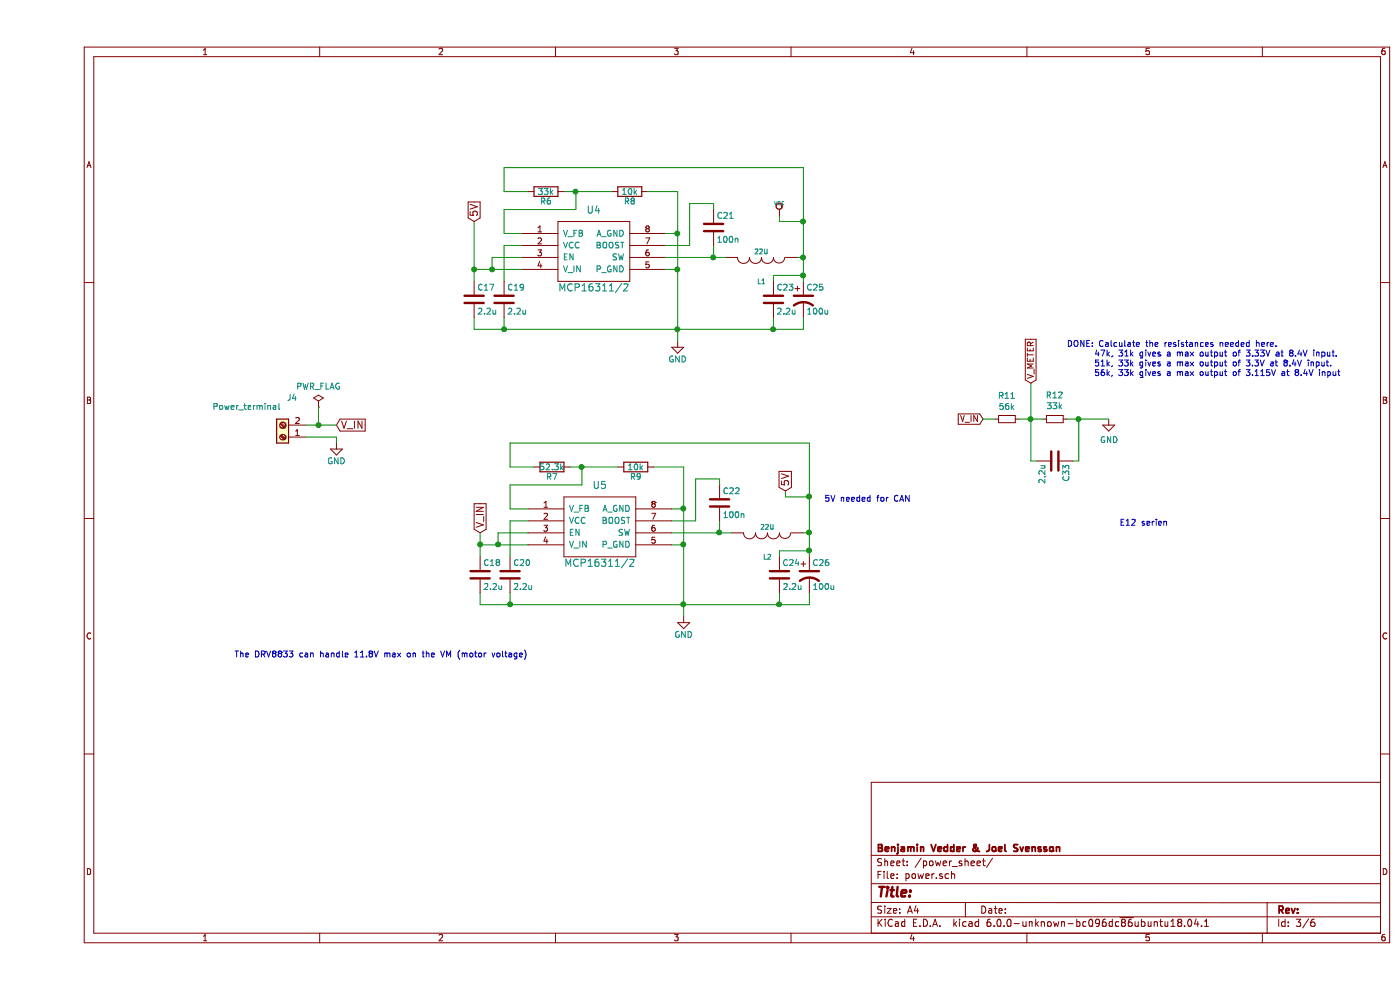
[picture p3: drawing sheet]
EESchema Schematic File Version 5
LIBS:robot_pcb0-cache
EELAYER 29 0
EELAYER END
$Descr A4 11693 8268
encoding utf-8
Sheet 3 6
Title ""
Date ""
Rev ""
Comp "Benjamin Vedder & Joel Svensson"
Comment1 ""
Comment2 ""
Comment3 ""
Comment4 ""
$EndDescr
$Comp
L robot_pcb0-rescue:MCP16311_2-RESCUE-RCCAR_IF_Board_GPS-RCCAR_IF_Board_GPS-rescue-uwb_pcb-rescue U5
U 1 1
P 4700 4400
F 0 "U5" H 4700 4750 60  0000 C CNN
F 1 "MCP16311/2" H 4700 4100 60  0000 C CNN
F 2 "Package_SO:MSOP-8_3x3mm_P0.65mm" H 4750 4400 60  0001 C CNN
F 3 "" H 4750 4400 60  0000 C CNN
	1    4700 4400
	1    0    0    -1  
$EndComp
$Comp
L robot_pcb0-rescue:INDUCTOR-crf_1 L2
U 1 1
P 6100 4450
F 0 "L2" V 6300 4450 40  0000 C CNN
F 1 "22U" V 6050 4450 40  0000 C CNN
F 2 "Inductor_SMD:L_Taiyo-Yuden_MD-5050" H 6100 4450 60  0001 C CNN
F 3 "" H 6100 4450 60  0000 C CNN
	1    6100 4450
	0    1    1    0   
$EndComp
Wire Wire Line
	6450 4600 6200 4600
Wire Wire Line
	6200 4600 6200 4650
Wire Wire Line
	6200 5050 6200 4950
Wire Wire Line
	6450 5050 6450 4950
Connection ~ 5400 5050
Wire Wire Line
	3950 4350 3950 4650
Connection ~ 4550 3900
Wire Wire Line
	4550 4050 4550 3900
Wire Wire Line
	3950 4050 4550 4050
Wire Wire Line
	3950 4050 3950 4250
Wire Wire Line
	3950 4250 4100 4250
Connection ~ 5400 4250
Wire Wire Line
	5150 3900 5400 3900
Wire Wire Line
	5400 4550 5300 4550
Wire Wire Line
	5400 3900 5400 4250
Wire Wire Line
	5300 4250 5400 4250
Connection ~ 6450 4450
Wire Wire Line
	3950 3900 4150 3900
Wire Wire Line
	3950 3700 3950 3900
Wire Wire Line
	6450 3700 3950 3700
Wire Wire Line
	4450 3900 4550 3900
Wire Wire Line
	5700 4000 5700 4050
Wire Wire Line
	5500 4000 5700 4000
Wire Wire Line
	5500 4350 5500 4000
Wire Wire Line
	5300 4350 5500 4350
Wire Wire Line
	6400 4450 6450 4450
Wire Wire Line
	5700 4350 5700 4450
Wire Wire Line
	5300 4450 5700 4450
Wire Wire Line
	3950 4950 3950 5050
Wire Wire Line
	3700 4950 3700 5050
Wire Wire Line
	3700 4450 3700 4550
Wire Wire Line
	6250 4100 6250 4150
Wire Wire Line
	6250 4150 6450 4150
Wire Wire Line
	4100 4450 3850 4450
Wire Wire Line
	3850 4450 3850 4550
$Comp
L robot_pcb0-rescue:C-RESCUE-RCCAR_IF_Board_GPS-RCCAR_IF_Board_GPS-rescue-uwb_pcb-rescue C18
U 1 1
P 3700 4800
F 0 "C18" H 3725 4900 50  0000 L CNN
F 1 "2.2u" H 3725 4700 50  0000 L CNN
F 2 "Capacitor_SMD:C_0603_1608Metric" H 3738 4650 30  0001 C CNN
F 3 "" H 3700 4800 60  0000 C CNN
	1    3700 4800
	1    0    0    -1  
$EndComp
$Comp
L robot_pcb0-rescue:C-RESCUE-RCCAR_IF_Board_GPS-RCCAR_IF_Board_GPS-rescue-uwb_pcb-rescue C20
U 1 1
P 3950 4800
F 0 "C20" H 3975 4900 50  0000 L CNN
F 1 "2.2u" H 3975 4700 50  0000 L CNN
F 2 "Capacitor_SMD:C_0603_1608Metric" H 3988 4650 30  0001 C CNN
F 3 "" H 3950 4800 60  0000 C CNN
	1    3950 4800
	1    0    0    -1  
$EndComp
$Comp
L robot_pcb0-rescue:C-RESCUE-RCCAR_IF_Board_GPS-RCCAR_IF_Board_GPS-rescue-uwb_pcb-rescue C24
U 1 1
P 6200 4800
F 0 "C24" H 6225 4900 50  0000 L CNN
F 1 "2.2u" H 6225 4700 50  0000 L CNN
F 2 "Capacitor_SMD:C_0603_1608Metric" H 6238 4650 30  0001 C CNN
F 3 "" H 6200 4800 60  0000 C CNN
	1    6200 4800
	1    0    0    -1  
$EndComp
$Comp
L robot_pcb0-rescue:CP1-RESCUE-RCCAR_IF_Board_GPS-RCCAR_IF_Board_GPS-rescue-uwb_pcb-rescue C26
U 1 1
P 6450 4800
F 0 "C26" H 6475 4900 50  0000 L CNN
F 1 "100u" H 6475 4700 50  0000 L CNN
F 2 "Capacitor_Tantalum_SMD:CP_EIA-3528-12_Kemet-T" H 6450 4800 60  0001 C CNN
F 3 "" H 6450 4800 60  0000 C CNN
	1    6450 4800
	1    0    0    -1  
$EndComp
$Comp
L robot_pcb0-rescue:C-RESCUE-RCCAR_IF_Board_GPS-RCCAR_IF_Board_GPS-rescue-uwb_pcb-rescue C22
U 1 1
P 5700 4200
F 0 "C22" H 5725 4300 50  0000 L CNN
F 1 "100n" H 5725 4100 50  0000 L CNN
F 2 "Capacitor_SMD:C_0603_1608Metric" H 5738 4050 30  0001 C CNN
F 3 "" H 5700 4200 60  0000 C CNN
	1    5700 4200
	1    0    0    -1  
$EndComp
$Comp
L robot_pcb0-rescue:R-RESCUE-RCCAR_IF_Board_GPS-RCCAR_IF_Board_GPS-rescue-uwb_pcb-rescue R9
U 1 1
P 5000 3900
F 0 "R9" V 5080 3900 50  0000 C CNN
F 1 "10k" V 5000 3900 50  0000 C CNN
F 2 "Resistor_SMD:R_0603_1608Metric" V 4930 3900 30  0001 C CNN
F 3 "" H 5000 3900 30  0000 C CNN
	1    5000 3900
	0    1    1    0   
$EndComp
$Comp
L robot_pcb0-rescue:R-RESCUE-RCCAR_IF_Board_GPS-RCCAR_IF_Board_GPS-rescue-uwb_pcb-rescue R7
U 1 1
P 4300 3900
F 0 "R7" V 4380 3900 50  0000 C CNN
F 1 "52.3k" V 4300 3900 50  0000 C CNN
F 2 "Resistor_SMD:R_0603_1608Metric" V 4230 3900 30  0001 C CNN
F 3 "" H 4300 3900 30  0000 C CNN
	1    4300 3900
	0    1    1    0   
$EndComp
Wire Wire Line
	5400 5050 5400 5150
Wire Wire Line
	4550 3900 4850 3900
Wire Wire Line
	5400 4250 5400 4550
Wire Wire Line
	5400 4550 5400 5050
Wire Wire Line
	5700 4450 5800 4450
Wire Wire Line
	3700 4550 3700 4650
Text GLabel 6250 4100 1    60   Input ~ 0
5V
Wire Wire Line
	4100 4350 3950 4350
Wire Wire Line
	5400 5050 6200 5050
Wire Wire Line
	6200 5050 6450 5050
Connection ~ 3950 5050
Wire Wire Line
	3950 5050 5400 5050
Wire Wire Line
	3700 5050 3950 5050
Connection ~ 6200 5050
Wire Wire Line
	6450 4450 6450 4600
Wire Wire Line
	6450 4600 6450 4650
Connection ~ 6450 4150
Wire Wire Line
	6450 4150 6450 4450
Wire Wire Line
	6450 3700 6450 4150
Connection ~ 6450 4600
Connection ~ 3850 4550
Connection ~ 3700 4550
Wire Wire Line
	3850 4550 4100 4550
Wire Wire Line
	3700 4550 3850 4550
Connection ~ 5700 4450
Connection ~ 5400 4550
$Comp
L robot_pcb0-rescue:MCP16311_2-RESCUE-RCCAR_IF_Board_GPS-RCCAR_IF_Board_GPS-rescue-uwb_pcb-rescue U4
U 1 1
P 4650 2100
F 0 "U4" H 4650 2450 60  0000 C CNN
F 1 "MCP16311/2" H 4650 1800 60  0000 C CNN
F 2 "Package_SO:MSOP-8_3x3mm_P0.65mm" H 4700 2100 60  0001 C CNN
F 3 "" H 4700 2100 60  0000 C CNN
	1    4650 2100
	1    0    0    -1  
$EndComp
$Comp
L robot_pcb0-rescue:INDUCTOR-crf_1 L1
U 1 1
P 6050 2150
F 0 "L1" V 6250 2150 40  0000 C CNN
F 1 "22U" V 6000 2150 40  0000 C CNN
F 2 "Inductor_SMD:L_Taiyo-Yuden_MD-5050" H 6050 2150 60  0001 C CNN
F 3 "" H 6050 2150 60  0000 C CNN
	1    6050 2150
	0    1    1    0   
$EndComp
Wire Wire Line
	6400 2300 6150 2300
Wire Wire Line
	6150 2300 6150 2350
Wire Wire Line
	6150 2750 6150 2650
Wire Wire Line
	6400 2750 6400 2650
Connection ~ 5350 2750
Wire Wire Line
	3900 2050 3900 2350
Wire Wire Line
	4050 2050 3900 2050
Connection ~ 4500 1600
Wire Wire Line
	4500 1750 4500 1600
Wire Wire Line
	3900 1750 4500 1750
Wire Wire Line
	3900 1750 3900 1950
Wire Wire Line
	3900 1950 4050 1950
Wire Wire Line
	5350 2250 5250 2250
Wire Wire Line
	5250 1950 5350 1950
Connection ~ 6400 2150
Wire Wire Line
	3900 1600 4100 1600
Wire Wire Line
	3900 1400 3900 1600
Wire Wire Line
	6400 1400 6400 1850
Wire Wire Line
	4400 1600 4500 1600
Wire Wire Line
	5650 1700 5650 1750
Wire Wire Line
	5450 2050 5450 1700
Wire Wire Line
	5250 2050 5450 2050
Wire Wire Line
	6350 2150 6400 2150
Wire Wire Line
	5650 2050 5650 2150
Wire Wire Line
	5250 2150 5650 2150
Wire Wire Line
	3900 2650 3900 2750
Wire Wire Line
	3650 2650 3650 2750
Wire Wire Line
	3650 2250 3800 2250
Connection ~ 3650 2250
Wire Wire Line
	6200 1800 6200 1850
Wire Wire Line
	6200 1850 6400 1850
Connection ~ 6400 1850
Wire Wire Line
	4050 2150 3800 2150
Wire Wire Line
	3800 2150 3800 2250
Connection ~ 3800 2250
$Comp
L robot_pcb0-rescue:C-RESCUE-RCCAR_IF_Board_GPS-RCCAR_IF_Board_GPS-rescue-uwb_pcb-rescue C17
U 1 1
P 3650 2500
F 0 "C17" H 3675 2600 50  0000 L CNN
F 1 "2.2u" H 3675 2400 50  0000 L CNN
F 2 "Capacitor_SMD:C_0603_1608Metric" H 3688 2350 30  0001 C CNN
F 3 "" H 3650 2500 60  0000 C CNN
	1    3650 2500
	1    0    0    -1  
$EndComp
$Comp
L robot_pcb0-rescue:C-RESCUE-RCCAR_IF_Board_GPS-RCCAR_IF_Board_GPS-rescue-uwb_pcb-rescue C19
U 1 1
P 3900 2500
F 0 "C19" H 3925 2600 50  0000 L CNN
F 1 "2.2u" H 3925 2400 50  0000 L CNN
F 2 "Capacitor_SMD:C_0603_1608Metric" H 3938 2350 30  0001 C CNN
F 3 "" H 3900 2500 60  0000 C CNN
	1    3900 2500
	1    0    0    -1  
$EndComp
$Comp
L robot_pcb0-rescue:C-RESCUE-RCCAR_IF_Board_GPS-RCCAR_IF_Board_GPS-rescue-uwb_pcb-rescue C23
U 1 1
P 6150 2500
F 0 "C23" H 6175 2600 50  0000 L CNN
F 1 "2.2u" H 6175 2400 50  0000 L CNN
F 2 "Capacitor_SMD:C_0603_1608Metric" H 6188 2350 30  0001 C CNN
F 3 "" H 6150 2500 60  0000 C CNN
	1    6150 2500
	1    0    0    -1  
$EndComp
$Comp
L robot_pcb0-rescue:CP1-RESCUE-RCCAR_IF_Board_GPS-RCCAR_IF_Board_GPS-rescue-uwb_pcb-rescue C25
U 1 1
P 6400 2500
F 0 "C25" H 6425 2600 50  0000 L CNN
F 1 "100u" H 6425 2400 50  0000 L CNN
F 2 "Capacitor_Tantalum_SMD:CP_EIA-3528-12_Kemet-T" H 6400 2500 60  0001 C CNN
F 3 "" H 6400 2500 60  0000 C CNN
	1    6400 2500
	1    0    0    -1  
$EndComp
$Comp
L power:GND #PWR030
U 1 1
P 5350 2850
F 0 "#PWR030" H 5350 2600 50  0001 C CNN
F 1 "GND" H 5350 2700 50  0000 C CNN
F 2 "" H 5350 2850 60  0000 C CNN
F 3 "" H 5350 2850 60  0000 C CNN
	1    5350 2850
	1    0    0    -1  
$EndComp
$Comp
L robot_pcb0-rescue:C-RESCUE-RCCAR_IF_Board_GPS-RCCAR_IF_Board_GPS-rescue-uwb_pcb-rescue C21
U 1 1
P 5650 1900
F 0 "C21" H 5675 2000 50  0000 L CNN
F 1 "100n" H 5675 1800 50  0000 L CNN
F 2 "Capacitor_SMD:C_0603_1608Metric" H 5688 1750 30  0001 C CNN
F 3 "" H 5650 1900 60  0000 C CNN
	1    5650 1900
	1    0    0    -1  
$EndComp
$Comp
L robot_pcb0-rescue:R-RESCUE-RCCAR_IF_Board_GPS-RCCAR_IF_Board_GPS-rescue-uwb_pcb-rescue R8
U 1 1
P 4950 1600
F 0 "R8" V 5030 1600 50  0000 C CNN
F 1 "10k" V 4950 1600 50  0000 C CNN
F 2 "Resistor_SMD:R_0603_1608Metric" V 4880 1600 30  0001 C CNN
F 3 "" H 4950 1600 30  0000 C CNN
	1    4950 1600
	0    1    1    0   
$EndComp
$Comp
L robot_pcb0-rescue:R-RESCUE-RCCAR_IF_Board_GPS-RCCAR_IF_Board_GPS-rescue-uwb_pcb-rescue R6
U 1 1
P 4250 1600
F 0 "R6" V 4330 1600 50  0000 C CNN
F 1 "33k" V 4250 1600 50  0000 C CNN
F 2 "Resistor_SMD:R_0603_1608Metric" V 4180 1600 30  0001 C CNN
F 3 "" H 4250 1600 30  0000 C CNN
	1    4250 1600
	0    1    1    0   
$EndComp
Wire Wire Line
	6150 2750 6400 2750
Wire Wire Line
	5350 2750 6150 2750
Wire Wire Line
	5350 2750 5350 2850
Wire Wire Line
	4500 1600 4800 1600
Wire Wire Line
	5650 2150 5750 2150
Wire Wire Line
	3650 2250 3650 2350
Wire Wire Line
	6400 1850 6400 2150
Wire Wire Line
	3800 2250 4050 2250
Wire Wire Line
	3650 1850 3650 2250
Text GLabel 3650 1850 1    60   Input ~ 0
5V
$Comp
L power:VCC #PWR032
U 1 1
P 6200 1800
F 0 "#PWR032" H 6200 1900 30  0001 C CNN
F 1 "VCC" H 6200 1900 30  0000 C CNN
F 2 "" H 6200 1800 60  0001 C CNN
F 3 "" H 6200 1800 60  0001 C CNN
	1    6200 1800
	1    0    0    -1  
$EndComp
Wire Wire Line
	6400 2150 6400 2300
Wire Wire Line
	6400 2300 6400 2350
Connection ~ 6400 2300
Connection ~ 6150 2750
Wire Wire Line
	5350 2250 5350 2750
Connection ~ 5650 2150
Wire Wire Line
	5350 1950 5350 2250
Wire Wire Line
	5350 1600 5350 1950
Connection ~ 5350 2250
Connection ~ 5350 1950
Connection ~ 3900 2750
Wire Wire Line
	3900 2750 5350 2750
Wire Wire Line
	3650 2750 3900 2750
Wire Wire Line
	5450 1700 5650 1700
Wire Wire Line
	6400 1400 3900 1400
Wire Wire Line
	5100 1600 5350 1600
$Comp
L Connector:Screw_Terminal_01x02 J4
U 1 1
P 2050 3650
F 0 "J4" H 1970 3325 50  0000 C CNN
F 1 "Power_terminal" H 2350 3400 50  0000 C CNN
F 2 "TerminalBlock_Phoenix:TerminalBlock_Phoenix_PT-1,5-2-5.0-H_1x02_P5.00mm_Horizontal" H 2050 3650 50  0001 C CNN
F 3 "~" H 2050 3650 50  0001 C CNN
	1    2050 3650
	-1   0    0    1   
$EndComp
Text GLabel 3700 4450 1    60   Input ~ 0
V_IN
Text GLabel 2500 3550 2    60   Input ~ 0
V_IN
$Comp
L power:GND #PWR031
U 1 1
P 5400 5150
F 0 "#PWR031" H 5400 4900 50  0001 C CNN
F 1 "GND" H 5400 5000 50  0000 C CNN
F 2 "" H 5400 5150 60  0000 C CNN
F 3 "" H 5400 5150 60  0000 C CNN
	1    5400 5150
	1    0    0    -1  
$EndComp
$Comp
L power:GND #PWR029
U 1 1
P 2500 3700
F 0 "#PWR029" H 2500 3450 50  0001 C CNN
F 1 "GND" H 2500 3550 50  0000 C CNN
F 2 "" H 2500 3700 60  0000 C CNN
F 3 "" H 2500 3700 60  0000 C CNN
	1    2500 3700
	1    0    0    -1  
$EndComp
Wire Wire Line
	2500 3650 2500 3700
Wire Wire Line
	2250 3550 2350 3550
$Comp
L power:PWR_FLAG #FLG02
U 1 1
P 2350 3400
F 0 "#FLG02" H 2350 3475 50  0001 C CNN
F 1 "PWR_FLAG" H 2350 3574 50  0000 C CNN
F 2 "" H 2350 3400 50  0001 C CNN
F 3 "~" H 2350 3400 50  0001 C CNN
	1    2350 3400
	1    0    0    -1  
$EndComp
Wire Wire Line
	2350 3400 2350 3550
Connection ~ 2350 3550
Wire Wire Line
	2350 3550 2500 3550
Wire Wire Line
	2250 3650 2500 3650
Text GLabel 7900 3500 0    50   Input ~ 0
V_IN
Wire Wire Line
	7900 3500 8000 3500
$Comp
L Device:R_Small R11
U 1 1
P 8100 3500
F 0 "R11" V 7904 3500 50  0000 C CNN
F 1 "56k" V 7995 3500 50  0000 C CNN
F 2 "Resistor_SMD:R_0603_1608Metric" H 8100 3500 50  0001 C CNN
F 3 "~" H 8100 3500 50  0001 C CNN
	1    8100 3500
	0    1    1    0   
$EndComp
Wire Wire Line
	8200 3500 8300 3500
$Comp
L Device:R_Small R12
U 1 1
P 8500 3500
F 0 "R12" V 8696 3500 50  0000 C CNN
F 1 "33k" V 8605 3500 50  0000 C CNN
F 2 "Resistor_SMD:R_0603_1608Metric" H 8500 3500 50  0001 C CNN
F 3 "~" H 8500 3500 50  0001 C CNN
	1    8500 3500
	0    -1   -1   0   
$EndComp
$Comp
L power:GND #PWR0102
U 1 1
P 8950 3500
F 0 "#PWR0102" H 8950 3250 50  0001 C CNN
F 1 "GND" H 8955 3327 50  0000 C CNN
F 2 "" H 8950 3500 50  0001 C CNN
F 3 "" H 8950 3500 50  0001 C CNN
	1    8950 3500
	1    0    0    -1  
$EndComp
Wire Wire Line
	8600 3500 8700 3500
Wire Wire Line
	8300 3500 8300 3200
Wire Wire Line
	8400 3500 8300 3500
Connection ~ 8300 3500
Text GLabel 8300 3200 1    50   Input ~ 0
V_METER
Text Notes 8600 3150 0    50   ~ 0
DONE: Calculate the resistances needed here.\n      47k, 31k gives a max output of 3.33V at 8.4V input.\n      51k, 33k gives a max output of 3.3V at 8.4V input.\n      56k, 33k gives a max output of 3.115V at 8.4V input  \n
Text Notes 7300 4200 2    50   ~ 0
5V needed for CAN
$Comp
L robot_pcb0-rescue:C-RESCUE-RCCAR_IF_Board_GPS-RCCAR_IF_Board_GPS-rescue-uwb_pcb-rescue C33
U 1 1
P 8500 3850
F 0 "C33" H 8525 3950 50  0000 L CNN
F 1 "2.2u" H 8525 3750 50  0000 L CNN
F 2 "Capacitor_SMD:C_0603_1608Metric" H 8538 3700 30  0001 C CNN
F 3 "" H 8500 3850 60  0000 C CNN
	1    8500 3850
	0    1    1    0   
$EndComp
Wire Wire Line
	8300 3500 8300 3850
Wire Wire Line
	8300 3850 8350 3850
Wire Wire Line
	8700 3500 8700 3850
Wire Wire Line
	8700 3850 8650 3850
Connection ~ 8700 3500
Wire Wire Line
	8700 3500 8950 3500
Text Notes 9450 4400 2    50   ~ 0
E12 serien\n
Text Notes 4100 5500 2    50   ~ 0
The DRV8833 can handle 11.8V max on the VM (motor voltage)
$EndSCHEMATC
